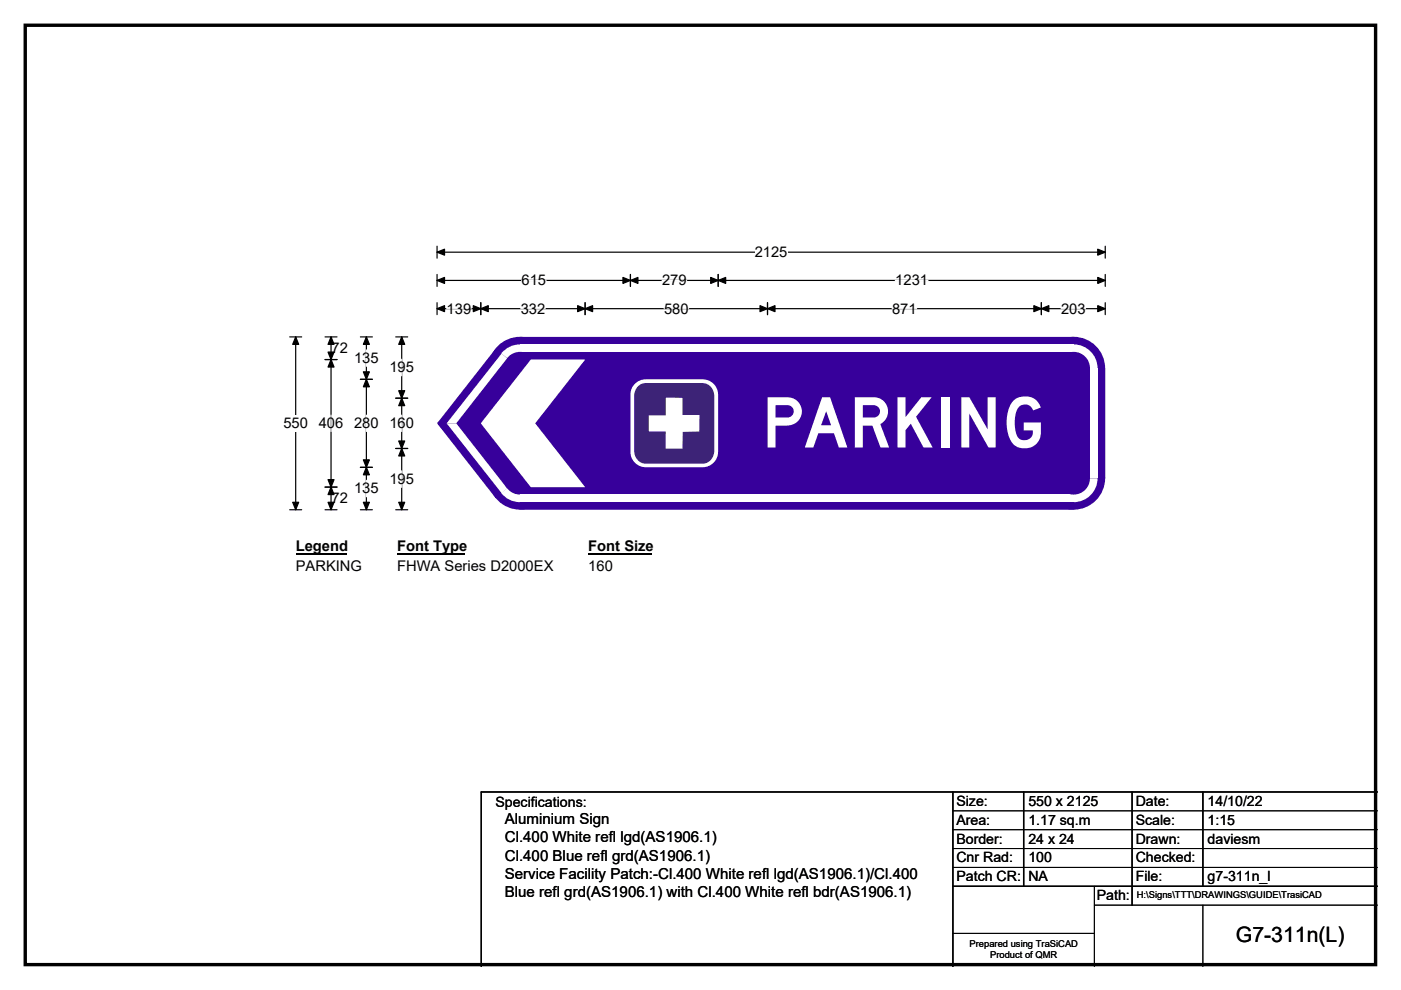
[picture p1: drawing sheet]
<svg xmlns="http://www.w3.org/2000/svg" width="297mm" height="210mm" viewBox="0 0 297 210" stroke-linecap="round" stroke-linejoin="round" font-family="sans-serif">
<path d="M5.4 5.4h286.3v199.2h-286.3z" fill="none" stroke="#000" stroke-width=".72"/>
<path d="M92.7 53.5h141.6M92.7 52.2v2.6M234.3 52.2v2.6" fill="none" stroke="#000" stroke-width=".25"/>
<path d="M92.7 53.5l1.6-.6v1.2zM232.7 52.9l1.6 .6-1.6 .6z" fill="#000" stroke="#000" stroke-width=".25"/>
<path d="M160 51.8h7v3.4h-7z" fill="#fff"/>
<g fill="none" stroke="#000" stroke-width=".25">
<path d="M92.7 59.5h141.6M92.7 58.2v2.5M133.7 58.2v2.5M152.3 58.2v2.5M234.3 58.2v2.5M61.4 71.5h2.6M62.7 71.5v36.6M92.7 64.2v2.5M92.7 65.5h141.6M101.9 64.2v2.5M124.1 64.2v2.5M162.7 64.2v2.5"/>
<path d="M220.8 64.2v2.5M234.3 64.2v2.5M61.4 108.1h2.6"/>
</g>
<g fill="#000" stroke="#000" stroke-width=".25">
<path d="M92.7 59.5l1.6-.7v1.3zM133.7 59.5l1.6-.7v1.3zM132.1 58.8l1.6 .7-1.6 .6zM150.7 58.8l1.6 .7-1.6 .6zM152.3 59.5l1.6-.7v1.3zM232.7 58.8l1.6 .7-1.6 .6zM62.7 71.5l.6 1.5h-1.2zM92.7 65.5l1.6-.7v1.3zM101.9 65.5l1.6-.7v1.3zM100.3 64.8l1.6 .7-1.6 .6zM122.5 64.8l1.6 .7-1.6 .6zM124.1 65.5l1.5-.7v1.3z"/>
<path d="M161.1 64.8l1.6 .7-1.6 .6zM162.7 65.5l1.6-.7v1.3zM219.2 64.8l1.6 .7-1.6 .6zM220.8 65.5l1.6-.7v1.3zM232.7 64.8l1.6 .7-1.6 .6zM62.1 106.5h1.2l-.6 1.6z"/>
</g>
<path d="M110.6 59.5h5.2M140.4 59.5h5.2M189.8 59.5h7M94.7 65.5h5.2M110.4 65.5h5.2M140.8 65.5h5.2M189.1 65.5h5.2M225 65.5h5.2" fill="none" stroke="#fff" stroke-width=".25"/>
<path d="M60.1 88.1h5.2v3.4h-5.2z" fill="#fff"/>
<g fill="none" stroke="#000" stroke-width=".25">
<path d="M68.9 76.3h2.6M68.9 71.5h2.6M70.2 71.5v36.6M76.4 71.5h2.5M77.7 71.5v36.6M83.9 71.5h2.5M85.2 71.5v36.6M76.4 80.5h2.5M76.4 99.1h2.5M83.9 84.5h2.5M83.9 95.1h2.5M68.9 103.3h2.6"/>
<path d="M68.9 108.1h2.6M76.4 108.1h2.5M83.9 108.1h2.5"/>
</g>
<g fill="#000" stroke="#000" stroke-width=".25">
<path d="M70.2 76.3l.6 1.6h-1.2zM70.2 71.5l.6 1.5h-1.2zM69.6 74.7h1.2l-.6 1.6zM77.7 71.5l.6 1.5h-1.3zM85.2 71.5l.6 1.5h-1.3zM77.7 80.5l.6 1.5h-1.3zM77 97.5h1.3l-.6 1.6zM77 78.9h1.3l-.6 1.6zM77.7 99.1l.6 1.6h-1.3zM85.2 84.5l.6 1.5h-1.3zM84.5 93.5h1.3l-.6 1.6zM84.5 82.9h1.3l-.6 1.6z"/>
<path d="M85.2 95.1l.6 1.6h-1.3zM69.6 101.7h1.2l-.6 1.6zM70.2 103.3l.6 1.6h-1.2zM69.6 106.5h1.2l-.6 1.6zM77 106.5h1.3l-.6 1.6zM84.5 106.5h1.3l-.6 1.6z"/>
</g>
<path d="M77.7 74.2v3.5M85.2 76.2v3.5M70.2 88.1v3.4M77.7 88.1v3.4M85.2 88.1v3.4M85.2 99.9v3.5M77.7 101.9v3.5" fill="none" stroke="#fff" stroke-width=".25"/>
<path d="M62.7 114.1h10.7v3.5h-10.7z" fill="#fff"/>
<path d="M62.7 117.4h10.7" fill="none" stroke="#000" stroke-width=".32"/>
<path d="M84.2 114.1h14.4v3.5h-14.4z" fill="#fff"/>
<path d="M84.2 117.4h14.4" fill="none" stroke="#000" stroke-width=".32"/>
<path d="M124.7 114.1h13.5v3.5h-13.5z" fill="#fff"/>
<path d="M124.7 117.4h13.5" fill="none" stroke="#000" stroke-width=".32"/>
<g fill="#fff">
<path d="M62.7 118.3h14v3.5h-14z"/>
<path d="M84.2 118.3h33v3.5h-33z"/>
<path d="M124.7 118.3h5.2v3.5h-5.2z"/>
</g>
<g fill="#37009b">
<path d="M105 74l5.3-2.5h117.4l6.6 6.6v23.4l-6.6 6.6h-117.4l-5.3-2.5-12.2-15.6v-.4z" fill-rule="evenodd"/>
<circle cx="110.3" cy="78.1" r="6.7"/>
<circle cx="93.1" cy="89.8" r=".34"/>
<circle cx="110.3" cy="101.4" r="6.7"/>
<circle cx="227.6" cy="101.4" r="6.7"/>
<circle cx="227.6" cy="78.1" r="6.7"/>
</g>
<g fill="#fff">
<path d="M110.3 73.1h117.4v1.6h-117.4z" fill-rule="evenodd"/>
<path d="M106.7 74.5a5.1 5.1 0 0 1 3.6-1.5v5.1l-4-3.1z" fill-rule="evenodd"/>
</g>
<circle cx="110.2" cy="78.1" r="3.5" fill="#37009b"/>
<g fill="#fff">
<path d="M106.3 75l1.2 1-10.8 13.8h-2z"/>
<path d="M94.7 89.8h2l10.8 13.8-1.2 1z"/>
<path d="M106.3 104.5l4-3v5a5 5 0 0 1-4-2z" fill-rule="evenodd"/>
</g>
<circle cx="110.2" cy="101.4" r="3.5" fill="#37009b"/>
<g fill="#fff">
<path d="M110.3 104.9h117.4v1.6h-117.4z" fill-rule="evenodd"/>
<path d="M227.6 101.5l5.1-.1a5.1 5.1 0 0 1-5.1 5.1z" fill-rule="evenodd"/>
</g>
<circle cx="227.6" cy="101.4" r="3.5" fill="#37009b"/>
<g fill="#fff">
<path d="M231.1 78.1h1.6v23.4h-1.6z" fill-rule="evenodd"/>
<path d="M227.6 73a5.1 5.1 0 0 1 5.1 5.1h-5.1z" fill-rule="evenodd"/>
</g>
<circle cx="227.6" cy="78.1" r="3.5" fill="#37009b"/>
<g fill="#fff">
<path d="M112.5 76.3h11.6l-10.6 13.5 10.6 13.5h-11.6l-10.6-13.5z" fill-rule="evenodd"/>
<path d="M134.6 81.4a3.3 3.3 0 0 1 2.3-.9h12.1a3.3 3.3 0 0 1 3.2 3.2v12.2a3.3 3.3 0 0 1-3.2 3.2h-12.1a3.3 3.3 0 0 1-3.2-3.2v-12.2a3.2 3.2 0 0 1 .9-2.3z" fill-rule="evenodd"/>
</g>
<path d="M135.3 81.9l1-.6h.5h12.2a2.6 2.6 0 0 1 2.4 2.8v11.4a2.67 2.67 0 0 1-2.4 2.8h-12.2a2.59 2.59 0 0 1-2.4-2.8v-11.4a3 3 0 0 1 .9-2.2z" fill-rule="evenodd" fill="#3d2377"/>
<path d="M141.2 84.3l3.5 .1v3.6h3.6l-.1 3.5-3.4 .1-.1 3.5h-3.6l.1-3.6h-3.6v-3.4h3.6z" fill-rule="evenodd" fill="#fff"/>
<path d="M202 168v37M217 168v20M240 168v24M255 168v20M292 168h-190v37M202 188h90" fill="none" stroke="#000" stroke-width=".3"/>
<path d="M202 172h90M202 176h90M202 180h90M202 184h90M202 198h30M232 192h60M232 188v17M255 192v13" fill="none" stroke="#000" stroke-width=".21"/>
<text font-size="14.8" fill="#fff" x="161.5" y="94.9">PARKING</text>
<text font-size="4.5" x="262" y="199.8">G7-311n(L)</text>
<g font-size="3.2">
<text x="107" y="178.7">Cl.400 White refl lgd(AS1906.1)</text>
<text x="107" y="174.9">Aluminium Sign</text>
<text x="107" y="182.5">Cl.400 Blue refl grd(AS1906.1)</text>
<text x="107" y="186.4">Service Facility Patch:-Cl.400 White refl lgd(AS1906.1)/Cl.400</text>
<text x="107" y="190.2">Blue refl grd(AS1906.1) with Cl.400 White refl bdr(AS1906.1)</text>
</g>
<g font-size="3.1">
<text x="160" y="54.5">2125</text>
<text x="110.6" y="60.5">615</text>
<text x="140.4" y="60.5">279</text>
<text x="189.8" y="60.5">1231</text>
<text x="94.7" y="66.5">139</text>
<text x="110.4" y="66.5">332</text>
<text x="140.8" y="66.5">580</text>
<text x="189.1" y="66.5">871</text>
<text x="225" y="66.5">203</text>
<text x="70.3" y="74.9">72</text>
<text x="75.1" y="77">135</text>
<text x="82.6" y="79">195</text>
<text x="60.1" y="90.8">550</text>
<text x="67.6" y="90.8">406</text>
<text x="75.1" y="90.8">280</text>
<text x="82.6" y="90.8">160</text>
<text x="70.3" y="106.8">72</text>
<text x="75.1" y="104.7">135</text>
<text x="82.6" y="102.7">195</text>
<text x="62.7" y="116.9">Legend</text>
<text x="84.2" y="116.9">Font Type</text>
<text x="124.7" y="116.9">Font Size</text>
<text x="62.7" y="121.1">PARKING</text>
<text x="84.2" y="121.1">FHWA Series D2000EX</text>
<text x="124.7" y="121.1">160</text>
</g>
<g font-size="3">
<text x="105" y="171.2">Specifications:</text>
<text x="202.8" y="170.9">Size:</text>
<text x="218" y="170.9">550 x 2125</text>
<text x="240.8" y="170.9">Date:</text>
<text x="256" y="170.9">14/10/22</text>
<text x="202.8" y="174.9">Area:</text>
<text x="202.8" y="178.9">Border:</text>
<text x="218" y="174.9">1.17 sq.m</text>
<text x="218" y="178.9">24 x 24</text>
<text x="240.8" y="174.9">Scale:</text>
<text x="240.8" y="178.9">Drawn:</text>
<text x="256" y="174.9">1:15</text>
<text x="256" y="178.9">daviesm</text>
<text x="202.8" y="182.9">Cnr Rad:</text>
<text x="218" y="182.9">100</text>
<text x="240.8" y="182.9">Checked:</text>
<text x="202.8" y="186.9">Patch CR:</text>
<text x="218" y="186.9">NA</text>
<text x="232.5" y="190.9">Path:</text>
<text x="240.8" y="186.9">File:</text>
<text x="256" y="186.9">g7-311n_l</text>
</g>
<g font-size="2">
<text x="241" y="190.5">H:\Signs\TTT\DRAWINGS\GUIDE\TrasiCAD</text>
<text x="205.6" y="200.8">Prepared using TraSiCAD</text>
<text x="209.9" y="203.2">Product of QMR</text>
</g>
</svg>
